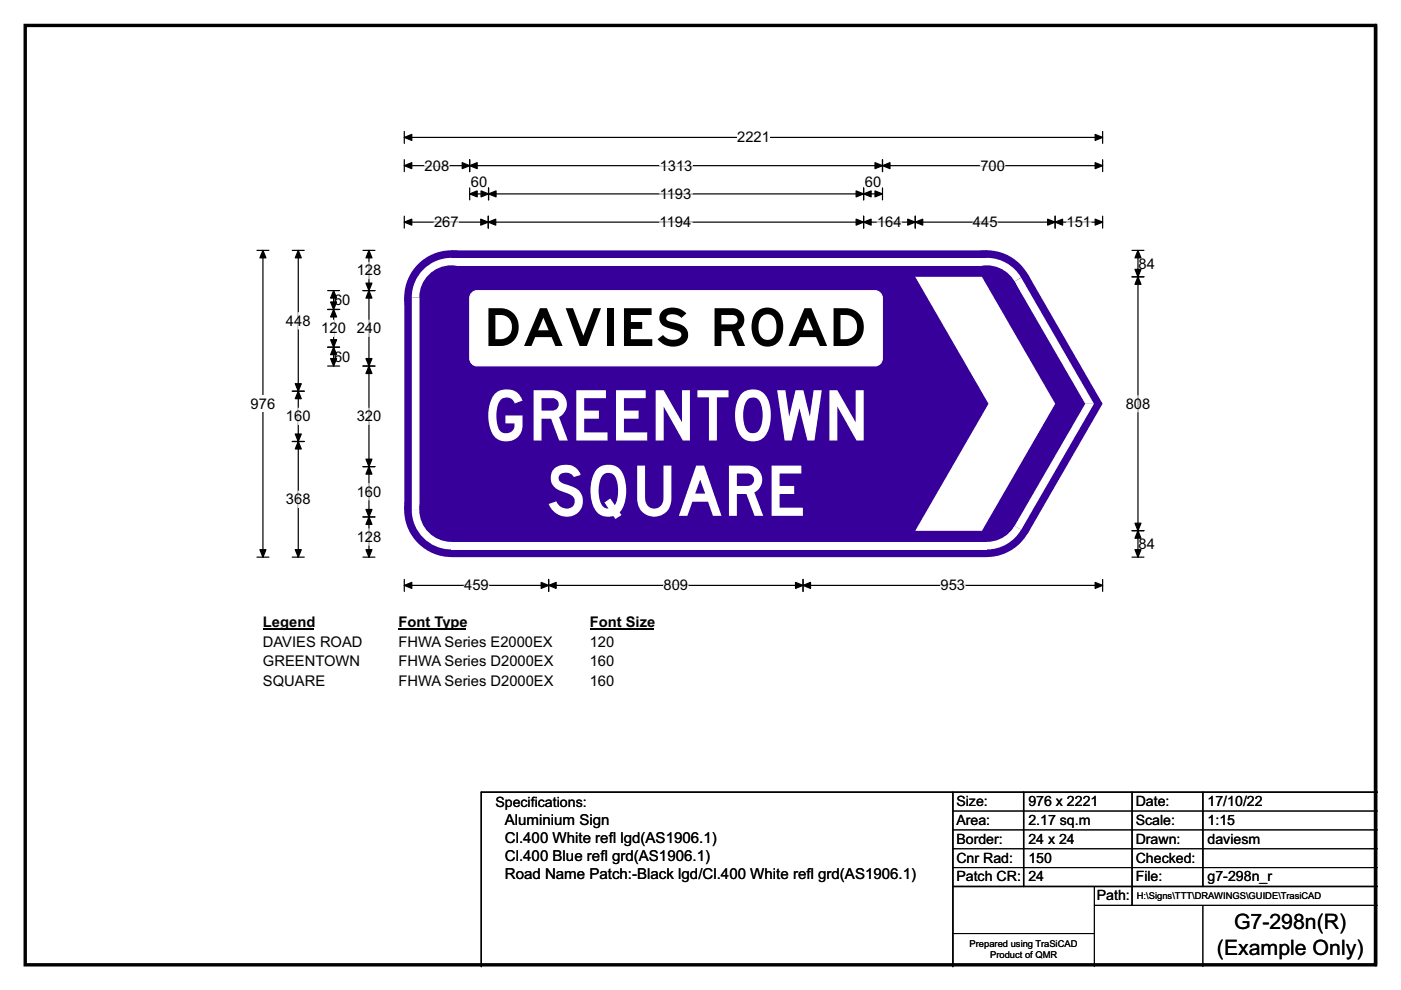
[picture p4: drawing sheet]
<svg xmlns="http://www.w3.org/2000/svg" width="297mm" height="210mm" viewBox="0 0 297 210" stroke-linecap="round" stroke-linejoin="round" font-family="sans-serif">
<path d="M5.3 5.4h286.3v199.2h-286.3zM291.6 5.4v199.2z" fill="none" stroke="#000" stroke-width=".72"/>
<path d="M85.7 29.1h148.1M85.7 27.9v2.5M233.8 27.9v2.5" fill="none" stroke="#000" stroke-width=".25"/>
<g fill="#000" stroke="#000" stroke-width=".25">
<path d="M85.7 29.1l1.6-.6v1.3z" fill-rule="evenodd"/>
<path d="M232.2 28.5l1.6 .6-1.6 .7z" fill-rule="evenodd"/>
</g>
<path d="M156.3 27.4h6.9v3.5h-6.9z" fill="#fff"/>
<g fill="none" stroke="#000" stroke-width=".25">
<path d="M85.7 35.1h148.1M85.7 33.9v2.5M99.6 33.9v2.5M99.6 39.9v2.5M103.6 39.9v2.5M183.1 39.9v2.5M187.1 39.9v2.5M187.1 33.9v2.5M233.8 33.9v2.5M54.5 53.1h2.5M55.7 53.1v65.1M85.7 45.8v2.6"/>
<path d="M85.7 47.1h148.1M99.6 41.1h87.5M103.5 45.8v2.6M183.1 45.8v2.6M194 45.8v2.6M223.7 45.8v2.6M233.8 45.8v2.6M54.5 118.2h2.5M85.7 122.9v2.5M85.7 124.2h148.1M116.3 122.9v2.5M170.3 122.9v2.5"/>
<path d="M233.8 122.9v2.5"/>
</g>
<g fill="#000" stroke="#000" stroke-width=".25">
<path d="M85.7 35.1l1.6-.6v1.3z" fill-rule="evenodd"/>
<path d="M99.6 35.1l1.6-.6v1.3z" fill-rule="evenodd"/>
<path d="M98 34.5l1.6 .6-1.6 .7z" fill-rule="evenodd"/>
<path d="M185.5 34.5l1.6 .6-1.6 .7z" fill-rule="evenodd"/>
<path d="M187.1 35.1l1.6-.6v1.3z" fill-rule="evenodd"/>
<path d="M232.2 34.5l1.6 .6-1.6 .7z" fill-rule="evenodd"/>
<path d="M55.7 53.1l.7 1.6h-1.3z" fill-rule="evenodd"/>
<path d="M85.7 47.1l1.6-.6v1.3z" fill-rule="evenodd"/>
<path d="M99.6 41.1l1.6-.6v1.3z" fill-rule="evenodd"/>
<path d="M103.5 47.1l1.6-.6v1.3z" fill-rule="evenodd"/>
<path d="M101.9 46.5l1.6 .6-1.6 .7z" fill-rule="evenodd"/>
<path d="M103.6 41.1l1.6-.6v1.3z" fill-rule="evenodd"/>
<path d="M102 40.5l1.6 .6-1.6 .7z" fill-rule="evenodd"/>
<path d="M181.5 40.5l1.6 .6-1.6 .7z" fill-rule="evenodd"/>
<path d="M183.1 41.1l1.6-.6v1.3z" fill-rule="evenodd"/>
<path d="M181.5 46.5l1.6 .6-1.6 .7z" fill-rule="evenodd"/>
<path d="M183.1 47.1l1.6-.6v1.3z" fill-rule="evenodd"/>
<path d="M185.5 40.5l1.6 .6-1.6 .7z" fill-rule="evenodd"/>
<path d="M192.5 46.5l1.5 .6-1.5 .7z" fill-rule="evenodd"/>
<path d="M194 47.1l1.6-.6v1.3z" fill-rule="evenodd"/>
<path d="M222.1 46.5l1.6 .6-1.6 .7z" fill-rule="evenodd"/>
<path d="M223.7 47.1l1.6-.6v1.3z" fill-rule="evenodd"/>
<path d="M232.2 46.5l1.6 .6-1.6 .7z" fill-rule="evenodd"/>
<path d="M55.1 116.6h1.3l-.7 1.6z" fill-rule="evenodd"/>
<path d="M85.7 124.2l1.6-.7v1.3z" fill-rule="evenodd"/>
<path d="M116.3 124.2l1.6-.7v1.3z" fill-rule="evenodd"/>
<path d="M114.7 123.5l1.6 .7-1.6 .6z" fill-rule="evenodd"/>
<path d="M168.7 123.5l1.6 .7-1.6 .6z" fill-rule="evenodd"/>
<path d="M170.3 124.2l1.5-.7v1.3z" fill-rule="evenodd"/>
<path d="M232.2 123.5l1.6 .7-1.6 .6z" fill-rule="evenodd"/>
</g>
<path d="M90 35.1h5.2M139.9 35.1h6.9M207.8 35.1h5.3M92 47.1h5.2M139.8 47.1h7M139.9 41.1h6.9M186 47.1h5.2M206.3 47.1h5.2M226.1 47.1h5.2M98.4 124.2h5.2M140.7 124.2h5.2M199.4 124.2h5.2" fill="none" stroke="#fff" stroke-width=".25"/>
<path d="M53.1 83.9h5.2v3.5h-5.2z" fill="#fff"/>
<g fill="none" stroke="#000" stroke-width=".25">
<path d="M62 53.1h2.5M63.2 53.1v65.1M77 53.1h2.5M78.2 53.1v65.1M240 53.1h2.5M240 58.7h2.5M241.3 53.1v65.1M69.5 65.6h2.5M69.5 73.6h2.5M69.5 61.6h2.5M69.5 77.6h2.5M70.7 61.6v16"/>
<path d="M77 61.6h2.5M77 77.6h2.5M62 83h2.5M62 93.6h2.5M77 99h2.5M62 118.2h2.5M77 118.2h2.5M77 109.6h2.5M240 118.2h2.5M240 112.6h2.5"/>
</g>
<g fill="#000" stroke="#000" stroke-width=".25">
<path d="M63.2 53.1l.7 1.6h-1.3z" fill-rule="evenodd"/>
<path d="M78.2 53.1l.7 1.6h-1.3z" fill-rule="evenodd"/>
<path d="M241.3 58.7l.6 1.6h-1.3z" fill-rule="evenodd"/>
<path d="M241.3 53.1l.6 1.6h-1.3z" fill-rule="evenodd"/>
<path d="M240.6 57.1h1.3l-.6 1.6z" fill-rule="evenodd"/>
<path d="M70.7 65.6l.7 1.6h-1.3z" fill-rule="evenodd"/>
<path d="M70.1 72.1h1.3l-.7 1.5z" fill-rule="evenodd"/>
<path d="M70.7 61.6l.7 1.6h-1.3z" fill-rule="evenodd"/>
<path d="M70.1 64h1.3l-.7 1.6z" fill-rule="evenodd"/>
<path d="M70.7 73.6l.7 1.6h-1.3z" fill-rule="evenodd"/>
<path d="M70.1 76.1h1.3l-.7 1.5z" fill-rule="evenodd"/>
<path d="M78.2 61.6l.7 1.6h-1.3z" fill-rule="evenodd"/>
<path d="M77.6 76.1h1.3l-.7 1.5z" fill-rule="evenodd"/>
<path d="M77.6 60h1.3l-.7 1.6z" fill-rule="evenodd"/>
<path d="M78.2 77.6l.7 1.6h-1.3z" fill-rule="evenodd"/>
<path d="M63.2 83l.7 1.6h-1.3z" fill-rule="evenodd"/>
<path d="M62.6 92.1h1.3l-.7 1.5z" fill-rule="evenodd"/>
<path d="M62.6 81.4h1.3l-.7 1.6z" fill-rule="evenodd"/>
<path d="M63.2 93.6l.7 1.6h-1.3z" fill-rule="evenodd"/>
<path d="M77.6 97.4h1.3l-.7 1.6z" fill-rule="evenodd"/>
<path d="M78.2 99l.7 1.6h-1.3z" fill-rule="evenodd"/>
<path d="M62.6 116.6h1.3l-.7 1.6z" fill-rule="evenodd"/>
<path d="M77.6 108.1h1.3l-.7 1.5z" fill-rule="evenodd"/>
<path d="M78.2 109.6l.7 1.6h-1.3z" fill-rule="evenodd"/>
<path d="M77.6 116.6h1.3l-.7 1.6z" fill-rule="evenodd"/>
<path d="M240.6 111h1.3l-.6 1.6z" fill-rule="evenodd"/>
<path d="M241.3 112.6l.6 1.6h-1.3z" fill-rule="evenodd"/>
<path d="M240.6 116.6h1.3l-.6 1.6z" fill-rule="evenodd"/>
</g>
<path d="M78.2 55.6v3.5M63.2 66.3v3.5M70.7 67.9v3.5M78.2 67.9v3.5M63.2 86.6v3.4M78.2 86.6v3.4M241.3 83.9v3.5M63.2 104.2v3.5M78.2 102.6v3.4M78.2 112.2v3.5" fill="none" stroke="#fff" stroke-width=".25"/>
<path d="M55.7 130.2h10.8v3.4h-10.8z" fill="#fff"/>
<path d="M55.7 133.4h10.8" fill="none" stroke="#000" stroke-width=".32"/>
<path d="M84.5 130.2h14.4v3.4h-14.4z" fill="#fff"/>
<path d="M84.5 133.4h14.4" fill="none" stroke="#000" stroke-width=".32"/>
<path d="M125 130.2h13.5v3.4h-13.5z" fill="#fff"/>
<path d="M125 133.4h13.5" fill="none" stroke="#000" stroke-width=".32"/>
<g fill="#fff">
<path d="M55.7 134.3h21.3v3.5h-21.3z"/>
<path d="M84.5 134.3h32.9v3.5h-32.9z"/>
<path d="M125 134.3h5.3v3.5h-5.3z"/>
<path d="M55.7 138.5h20.6v3.5h-20.6z"/>
<path d="M84.5 138.5h33.1v3.5h-33.1z"/>
<path d="M125 138.5h5.3v3.5h-5.3z"/>
<path d="M55.7 142.7h13.2v3.5h-13.2z"/>
<path d="M84.5 142.7h33.1v3.5h-33.1z"/>
<path d="M125 142.7h5.3v3.5h-5.3z"/>
</g>
<g fill="#37009b">
<path d="M85.7 63.1l10-10h113.5l8.7 5 15.8 27.4v.3l-15.8 27.4-8.7 5h-113.5l-10-10z" fill-rule="evenodd"/>
<circle cx="95.7" cy="63.1" r="10"/>
<circle cx="95.7" cy="108.2" r="10"/>
<circle cx="209.2" cy="108.2" r="10"/>
<circle cx="233.4" cy="85.6" r=".34"/>
<circle cx="209.2" cy="63.1" r="10"/>
</g>
<path d="M95.7 54.7h113.5v1.6h-113.5z" fill="#fff"/>
<path d="M89.8 57.2a8.4 8.4 0 0 1 5.9-2.5v8.4h-8.4a8.4 8.4 0 0 1 2.5-5.9z" fill-rule="evenodd" fill="#fff"/>
<circle cx="95.7" cy="63.1" r="6.8" fill="#37009b"/>
<g fill="#fff">
<path d="M87.3 63.1v45.1h1.6v-45.1zM88.9 63.1v45.1z" fill-rule="evenodd"/>
<path d="M87.3 108l8.4 .2v8.3a8.4 8.4 0 0 1-8.4-8.5z" fill-rule="evenodd"/>
</g>
<circle cx="95.7" cy="108.1" r="6.8" fill="#37009b"/>
<path d="M95.7 115h113.5v1.6h-113.5z" fill="#fff"/>
<path d="M209.2 108.2l7.3 4.2a8.4 8.4 0 0 1-7.4 4.1z" fill-rule="evenodd" fill="#fff"/>
<circle cx="209.2" cy="108.1" r="6.8" fill="#37009b"/>
<g fill="#fff">
<path d="M230.1 85.6h1.8l-15.4 26.8-1.4-.8z" fill-rule="evenodd"/>
<path d="M215.1 59.7l1.4-.8 15.4 26.7h-1.8z" fill-rule="evenodd"/>
<path d="M209.1 54.7a8.4 8.4 0 0 1 7.4 4.2l-7.3 4.2z" fill-rule="evenodd"/>
</g>
<circle cx="209.2" cy="63.1" r="6.8" fill="#37009b"/>
<path d="M194 58.7h14.2l15.5 26.9-15.5 27h-14.2l15.6-27z" fill-rule="evenodd" fill="#fff"/>
<path d="M100.2 61.9l1-.3h84.3a1.59 1.59 0 0 1 1.6 1.6v12.8a1.61 1.61 0 0 1-1.6 1.6h-84.3a1.59 1.59 0 0 1-1.6-1.6v-12.8l.1-.5z" fill-rule="evenodd" fill="#fff" stroke="#fff" stroke-width=".21"/>
<path d="M202 168v37M217 168v20M240 168v24M255 168v20M292 168h-190v37M202 188h90" fill="none" stroke="#000" stroke-width=".3"/>
<path d="M202 172h90M202 176h90M202 180h90M202 184h90M202 198h30M232 188v17M232 192h60M255 192v13" fill="none" stroke="#000" stroke-width=".21"/>
<g font-size="14.8" fill="#fff">
<text x="102.5" y="93.4">GREENTOWN</text>
<text x="115.8" y="109.4">SQUARE</text>
</g>
<text font-size="11.1" x="102.5" y="73.4">DAVIES ROAD</text>
<g font-size="4.5">
<text x="261.6" y="197.1">G7-298n(R)</text>
<text x="258" y="202.6">(Example Only)</text>
</g>
<g font-size="3.2">
<text x="107" y="174.9">Aluminium Sign</text>
<text x="107" y="178.7">Cl.400 White ref</text>
<text x="129.1" y="178.7">l lgd(AS1906.1)</text>
<text x="107" y="182.6">Cl.400 Blue ref</text>
<text x="127.3" y="182.6">l grd(AS1906.1)</text>
<text x="107" y="186.4">Road Name Patch:-Black lgd/Cl.400 White ref</text>
<text x="171" y="186.4">l grd(AS1906.1)</text>
</g>
<g font-size="3.1">
<text x="156.3" y="30.2">2221</text>
<text x="90" y="36.2">208</text>
<text x="99.9" y="39.7">60</text>
<text x="139.9" y="36.2">1313</text>
<text x="183.4" y="39.7">60</text>
<text x="207.8" y="36.2">700</text>
<text x="139.9" y="42.2">1193</text>
<text x="92" y="48.2">267</text>
<text x="139.8" y="48.2">1194</text>
<text x="186" y="48.2">164</text>
<text x="206.3" y="48.2">445</text>
<text x="226.1" y="48.2">151</text>
<text x="75.6" y="58.4">128</text>
<text x="241.4" y="57">84</text>
<text x="70.8" y="64.7">60</text>
<text x="60.6" y="69.1">448</text>
<text x="68.1" y="70.7">120</text>
<text x="75.6" y="70.7">240</text>
<text x="70.8" y="76.7">60</text>
<text x="53.1" y="86.7">976</text>
<text x="60.6" y="89.4">160</text>
<text x="75.6" y="89.4">320</text>
<text x="238.7" y="86.7">808</text>
<text x="60.6" y="107">368</text>
<text x="75.6" y="105.4">160</text>
<text x="75.6" y="115">128</text>
<text x="241.4" y="116.4">84</text>
<text x="98.4" y="125.2">459</text>
<text x="140.7" y="125.2">809</text>
<text x="199.4" y="125.2">953</text>
<text x="55.7" y="133">Legend</text>
<text x="55.7" y="137.1">DAVIES ROAD</text>
<text x="84.5" y="133">Font Type</text>
<text x="84.5" y="137.1">FHWA Series E2000EX</text>
<text x="125" y="133">Font Size</text>
<text x="125" y="137.1">120</text>
<text x="55.7" y="141.3">GREENTOWN</text>
<text x="84.5" y="141.3">FHWA Series D2000EX</text>
<text x="125" y="141.3">160</text>
<text x="55.7" y="145.5">SQUARE</text>
<text x="84.5" y="145.5">FHWA Series D2000EX</text>
<text x="125" y="145.5">160</text>
</g>
<g font-size="3">
<text x="105" y="171.2">Specif</text>
<text x="112.5" y="171.2">ications:</text>
<text x="202.8" y="171">Size:</text>
<text x="218" y="171">976 x 2221</text>
<text x="240.8" y="171">Date:</text>
<text x="256" y="171">17/10/22</text>
<text x="202.8" y="175">Area:</text>
<text x="202.8" y="179">Border:</text>
<text x="218" y="175">2.17 sq.m</text>
<text x="218" y="179">24 x 24</text>
<text x="240.8" y="175">Scale:</text>
<text x="240.8" y="179">Drawn:</text>
<text x="256" y="175">1:15</text>
<text x="256" y="179">daviesm</text>
<text x="202.8" y="183">Cnr Rad:</text>
<text x="218" y="183">150</text>
<text x="240.8" y="183">Checked:</text>
<text x="202.8" y="187">Patch CR:</text>
<text x="218" y="187">24</text>
<text x="232.5" y="191">Path:</text>
<text x="240.8" y="187">File:</text>
<text x="256" y="187">g7-298n_r</text>
</g>
<g font-size="2">
<text x="241" y="190.6">H:\Signs\TTT\DRAWINGS\GUIDE\TrasiCAD</text>
<text x="205.6" y="200.8">Prepared using TraSiCAD</text>
<text x="209.9" y="203.2">Product of QMR</text>
</g>
</svg>
